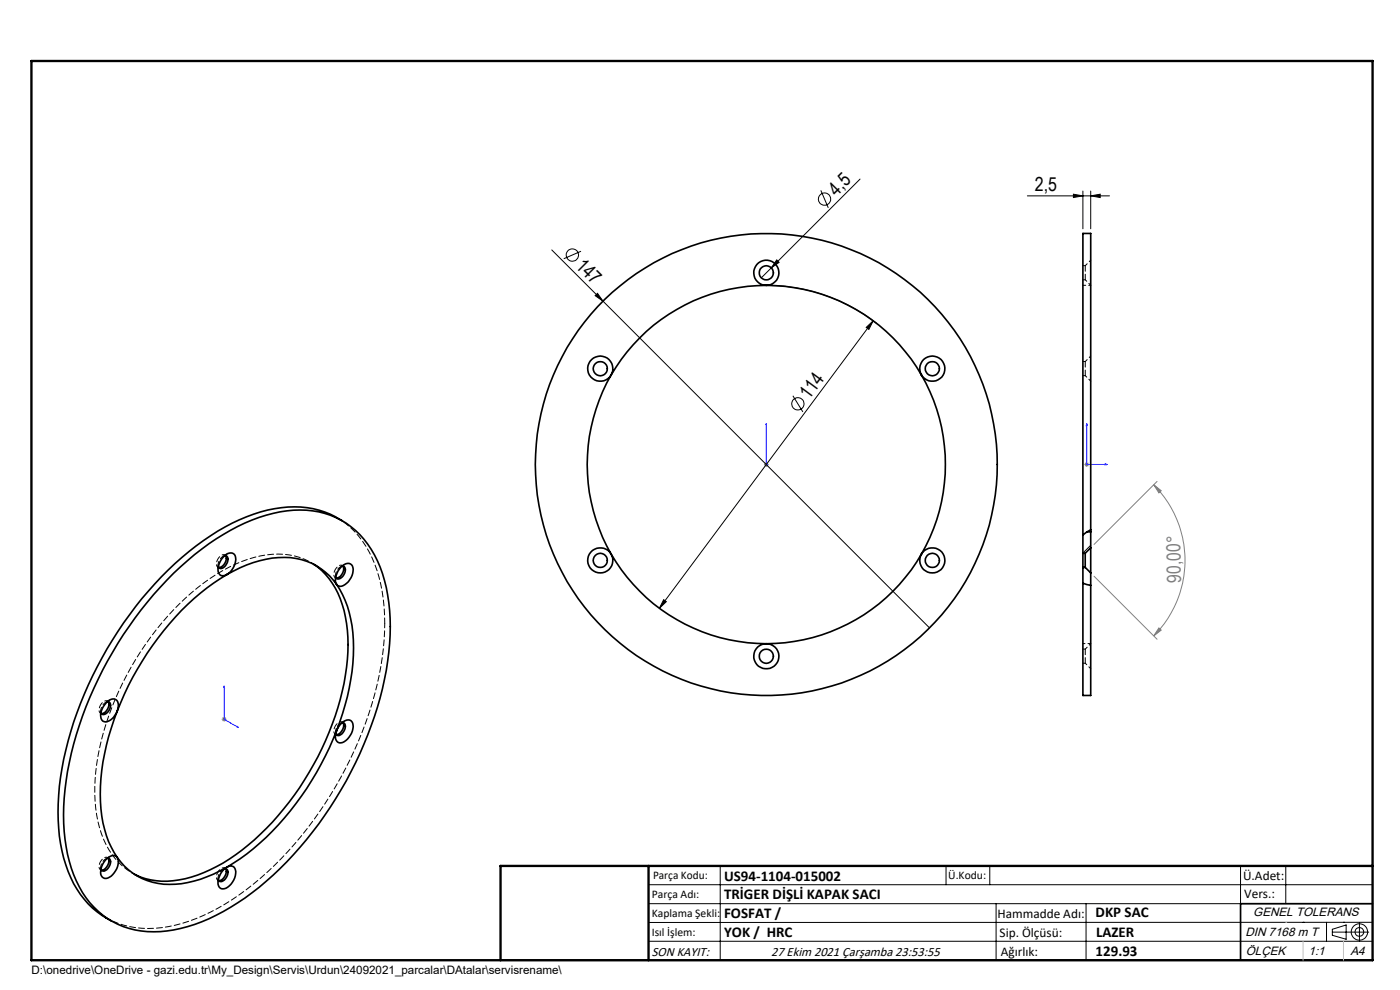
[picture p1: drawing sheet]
<svg xmlns="http://www.w3.org/2000/svg" width="297mm" height="210mm" viewBox="0 0 297 210" stroke-linecap="round" stroke-linejoin="round" font-family="sans-serif">
<g fill="none" stroke="#000" stroke-width=".21">
<path d="M182.5 38l-21 20.9M117.1 53l10.8 10.9M123.3 53.3l-3.7 1.6M164.8 55.1l.5 .6-1.7 1.1zM174.1 40.4l1.6 3.7M217.9 41.5h17.5M227.7 41.2l2 .3-2 .4zM229.7 40.5v8M231.4 41.5l2-.3v.7zM231.4 40.5v8M126.3 62.7l.5-.5 1.1 1.7zM127.9 63.9l69.3 69.3"/>
<path d="M163.6 60.6a38 38 0 0 1 22.5 8M183.8 69.5l1.4-1.5-.9 1.9zM185.2 68l-45.3 61M168.2 84l2.1 3.4M140.8 127.2l.6 .4-1.5 1.4zM137.6 187.7h153.6M137.6 191.7h153.6M137.6 199.7h153.6M152.8 183.7v20M200.7 183.7v4M210 183.7v4M211.3 191.7v12"/>
<path d="M230.4 191.7v12M263.2 183.7v20M272.8 183.7v8M276.4 195.6h.1M281.4 195.6v4.1M282.6 197.7h7.8M282.6 197.1l3-.9v3l-3-.8zM285 195.6h.1M288.4 195.8v3.8M291.2 195.6l-153.6 .1"/>
<circle cx="121.4" cy="54.1" r="1.3"/>
<circle cx="174.9" cy="42.2" r="1.31"/>
<circle cx="169.3" cy="85.7" r="1.3"/>
<circle cx="288.4" cy="197.7" r="1.74"/>
<circle cx="288.4" cy="197.7" r=".93"/>
</g>
<path d="M162.6 98.4v.2zM162.6 89.9v.4v-.4M162.6 98.5h.1M162.6 89.9v8.6M230.5 89.9l.1 .4h-.2zM230.5 89.9v8.6h4.4M234.5 98.4l.4 .1-.4 .1zM47.6 145.5v.4l-.2-.1zM47.6 145.5v7.1l3 1.7M50.3 154.1l.3 .2h-.3z" fill="none" stroke="#00f" stroke-width=".21"/>
<g fill="none" stroke="#808080" stroke-width=".21">
<path d="M162.1 98.5h1M162.2 98.2l.7 .7M162.6 98v1.1M162.9 98.2l-.7 .7M230 98.5h1M230.2 98.2l.7 .7M230.5 98v1.1M230.9 98.2l-.7 .7M244.8 102.8l1.5 1.3-.4 .5zM244.8 102.8a22.7 22.7 0 0 1 0 32.1M245.5 102.1l-13.4 13.4M232.1 122.2l13.4 13.4"/>
<path d="M245.9 133.2l.4 .5-1.5 1.2zM47 152.6h1M47.2 152.2l.7 .7M47.6 152.1v1M47.9 152.2l-.7 .7"/>
</g>
<path d="M291.2 191.7h-28v12M106.2 203.7h185" fill="none" stroke="#000" stroke-width=".35"/>
<path d="M6.7 12.9h284.5v190.8h-284.5zM137.6 183.7v20M291.2 183.7h-185v20" fill="none" stroke="#000" stroke-width=".5"/>
<path d="M272.8 195.6h.1M276.4 199.7v4M285 199.7v4" fill="none" stroke="#c0c0c0" stroke-width=".21"/>
<g fill="#00f">
<path d="M162.6 98.4v.2zM162.6 89.9v.4z"/>
<path d="M234.5 98.4l.4 .1-.4 .1zM230.5 89.9l.1 .4h-.2z"/>
<path d="M50.3 154.1l.3 .2h-.3zM47.6 145.5v.4l-.2-.1z"/>
</g>
<g fill="#000">
<path d="M164.8 55.1l.5 .6-1.7 1.1zM126.3 62.7l.5-.5 1.1 1.7z"/>
<path d="M227.7 41.2l2 .3-2 .4zM231.4 41.5l2-.3v.7z"/>
<path d="M140.8 127.2l-.9 1.8 1.5-1.4zM183.8 69.5l.5 .4 .9-1.9z"/>
</g>
<path d="M245.9 133.2l.4 .5-1.5 1.2zM244.8 102.8l1.5 1.3-.4 .5z" fill="#808080"/>
<g fill="none" stroke="#000" stroke-width=".35">
<path d="M129.6 79.5a38.1 38.1 0 0 0 0 38M162.6 60.5a38.1 38.1 0 0 1 32.9 19M162.6 60.5a38.2 38.2 0 0 0-33 19M195.5 79.5a38.1 38.1 0 0 1 0 38M47.6 117.9a1.29 1.29 0 0 1 1.3-.6 1.29 1.29 0 0 1 1.1 1 3.8 3.8 0 0 1-2.6 3.8 1.36 1.36 0 0 1-1-2.1l.6-1.3zM47.7 117.9a.71 .71 0 0 1 .6 1 1.68 1.68 0 0 1-1.7 1.6l-.3-.3M47.9 117.9a1.94 1.94 0 0 1-1.5 2.5M66.5 119.7a17.3 17.3 0 0 1 7 12.5 46.2 46.2 0 0 1-3.7 23.1 59.8 59.8 0 0 1-21.2 26.9 24.3 24.3 0 0 1-15.5 4.6 13.2 13.2 0 0 1-4.6-1.3M72.6 110.5a19.5 19.5 0 0 0-15.8-2.3 45.3 45.3 0 0 0-19.7 11.3 80.8 80.8 0 0 0-24.3 45.4 40.3 40.3 0 0 0 1.7 20 19.2 19.2 0 0 0 9.1 10.5M129.6 117.5a38.2 38.2 0 0 0 33 19.1M195.5 117.5a38.1 38.1 0 0 1-32.9 19.1M229.7 117.4v3"/>
<path d="M229.7 113.5v3.9M229.7 117.4h.5M230.2 117.4v3M230.6 112.8h.8M231.4 112.4l-1.7 1.1M231.4 112.4v-62.9h-1.7v64M231.4 116.2v5.3M231.4 112.4v3.8M231.4 116.2l-1.2 1.2M36.8 121.6a49.3 49.3 0 0 1 19.7-12.3 20.1 20.1 0 0 1 16.9 1.7 21.4 21.4 0 0 1 8.6 13.6 51.8 51.8 0 0 1-1.9 25.4 81.2 81.2 0 0 1-25.1 38.2 40.9 40.9 0 0 1-19.6 9.3 17.8 17.8 0 0 1-19.8-11.9 41 41 0 0 1-1.3-22 81 81 0 0 1 22.5-42zM48.1 121.9a22.9 22.9 0 0 1 14.7-3.4 13 13 0 0 1 8.6 5.5M48.1 121.9a56.9 56.9 0 0 0-20.9 23.5l-2.3 5.4"/>
<path d="M71.4 124a25.7 25.7 0 0 1 3.5 16.7 51.6 51.6 0 0 1-3.5 14.3M72.3 120.3l.4-.3a1.26 1.26 0 0 1 1.6-.4 1.26 1.26 0 0 1 .6 1.6 3.6 3.6 0 0 1-2.7 3.2 1.53 1.53 0 0 1-.9-2.4l.4-.9zM72.6 120.1a.72 .72 0 0 1 .6 1.1 1.68 1.68 0 0 1-1.7 1.6l-.3-.4M72.8 120.1a1.94 1.94 0 0 1-1.5 2.5M229.7 123.7l1.7 .5M229.7 123.7v23.8h1.7v-23.3M229.7 120.4h.5M229.7 120.4v3.3M230.2 120.4l1.2 1.1M231.4 121.5v2.7M22.5 149.1a1.43 1.43 0 0 1 2.4-.3 3.6 3.6 0 0 1-2.5 4.3 1.53 1.53 0 0 1-.9-2.3l.4-.9zM22.8 148.9a.72 .72 0 0 1 .6 1.1 1.68 1.68 0 0 1-1.7 1.5l-.3-.3"/>
<path d="M23 148.9a1.94 1.94 0 0 1-1.5 2.5M24.9 150.8a43.6 43.6 0 0 0-3.1 23.7 19.2 19.2 0 0 0 3.1 7.4M71.4 155a61 61 0 0 1-20.5 27.2l-2.8 1.8M72.2 153.7l.6-.6a1.2 1.2 0 0 1 1.5-.3 1.2 1.2 0 0 1 .6 1.4 3.9 3.9 0 0 1-2.6 3.4 1.38 1.38 0 0 1-1-2.1l.3-1zM72.6 153.3a.72 .72 0 0 1 .6 1.1 1.61 1.61 0 0 1-1.7 1.6l-.3-.4M72.8 153.3a1.94 1.94 0 0 1-1.5 2.5M22.4 182.4l.6-.6a1.21 1.21 0 0 1 1.5-.2 1.21 1.21 0 0 1 .6 1.3 3.9 3.9 0 0 1-2.6 3.4 1.19 1.19 0 0 1-1.1-1.6l.2-.9zM22.8 182.1a.72 .72 0 0 1 .6 1.1 1.61 1.61 0 0 1-1.7 1.5l-.3-.3M23 182.1a1.99 1.99 0 0 1-1.5 2.5M24.9 181.9a13.9 13.9 0 0 0 14.9 5.3 29.1 29.1 0 0 0 8.3-3.2M47.4 184.5l.4-.3a1.25 1.25 0 0 1 1.4-.5 1.25 1.25 0 0 1 .8 1.2 3.7 3.7 0 0 1-2.7 3.7 1.29 1.29 0 0 1-1-1.9l.5-1.4zM47.7 184.3a.72 .72 0 0 1 .6 1.1 1.68 1.68 0 0 1-1.7 1.6l-.3-.4"/>
<path d="M47.9 184.3a1.99 1.99 0 0 1-1.5 2.5"/>
<circle cx="162.6" cy="57.9" r="2.66"/>
<circle cx="162.6" cy="57.9" r="1.5"/>
<circle cx="127.3" cy="78.2" r="2.67"/>
<circle cx="127.3" cy="78.2" r="1.49"/>
<circle cx="197.8" cy="78.2" r="1.51"/>
<circle cx="197.8" cy="78.2" r="2.67"/>
<circle cx="162.6" cy="98.5" r="49"/>
<circle cx="127.3" cy="118.9" r="2.66"/>
<circle cx="127.3" cy="118.9" r="1.49"/>
<circle cx="197.8" cy="118.9" r="1.51"/>
<circle cx="197.8" cy="118.9" r="2.66"/>
<circle cx="162.6" cy="139.2" r="1.51"/>
<circle cx="162.6" cy="139.2" r="2.66"/>
</g>
<path d="M231.4 115.7l-1.7 1.6" fill="none" stroke="#000" stroke-width=".21"/>
<path d="M230.2 56.4v3M230.2 76.7v3M47.7 117.9a2.11 2.11 0 0 0-1.4 2.3M72.6 120.1a2.11 2.11 0 0 0-1.4 2.3M81.6 132.2a29.8 29.8 0 0 0-4.8-17.5 17.2 17.2 0 0 0-5.3-4.9M230.2 137.7v3M22.8 148.8a2.11 2.11 0 0 0-1.4 2.4M72.6 153.3a2.11 2.11 0 0 0-1.4 2.3M22.8 182a2.11 2.11 0 0 0-1.4 2.4M47.7 184.3a2.11 2.11 0 0 0-1.4 2.3" fill="none" stroke="#000" stroke-width=".21" stroke-dasharray="1.3 .6" stroke-dashoffset=".1"/>
<path d="M230.2 59.4l1.2 1.1M231.4 55.2l-1.2 1.2M230.2 79.7l1.2 1.2M231.4 60.5h-1.7M231.4 75.5l-1.2 1.2M229.7 136.5h1.7M231.4 136.5l-1.2 1.2M230.2 140.7l1.2 1.2" fill="none" stroke="#000" stroke-width=".21" stroke-dasharray="1.3 .6" stroke-dashoffset=".8"/>
<g fill="none" stroke="#000" stroke-width=".21" stroke-dasharray="1.3 .6">
<path d="M229.7 59.4h.5M230.2 56.4h-.5M229.7 79.7h.5M230.2 76.7h-.5M48.1 117.9l-.4-.2M46.2 120.3l.4 .2M71.1 122.5l.4 .2M73 120.1l-.4-.2M230.2 137.7h-.5M21.3 151.3l.4 .2M23.2 148.9l-.4-.2M71.1 155.7l.4 .3"/>
<path d="M73 153.4l-.4-.3M229.7 140.7h.5M21.3 184.5l.4 .2M23.2 182.1l-.4-.2M46.2 186.7l.4 .2M48.1 184.3l-.4-.2"/>
</g>
<path d="M22.5 194.7a19.6 19.6 0 0 0 14.6 1.6 47.2 47.2 0 0 0 21.2-12.8 80.5 80.5 0 0 0 22.8-43.9l.4-3.8 .1-3.6" fill="none" stroke="#000" stroke-width=".21" stroke-dasharray="1.3 .6" stroke-dashoffset=".3"/>
<path d="M66.5 119.7a15.9 15.9 0 0 0-13.8-1.1 42.6 42.6 0 0 0-18.4 13.5 60.5 60.5 0 0 0-14.1 33.3 24.7 24.7 0 0 0 3.6 15.8 13.3 13.3 0 0 0 4.8 4.3" fill="none" stroke="#000" stroke-width=".21" stroke-dasharray="1.3 .6" stroke-dashoffset=".6"/>
<path d="M47.9 117.9a.95 .95 0 0 0-1.5 .4l-.5 1a.83 .83 0 0 0 .5 1.1M72.8 120.1a.95 .95 0 0 0-1.5 .4l-.5 1a.83 .83 0 0 0 .5 1.1M23 148.8a.95 .95 0 0 0-1.5 .4l-.5 1.1a.83 .83 0 0 0 .5 1.1M72.8 153.3a.95 .95 0 0 0-1.5 .4l-.5 1a.83 .83 0 0 0 .5 1.1M23 182a.95 .95 0 0 0-1.5 .4l-.5 1.1a.83 .83 0 0 0 .5 1.1M47.9 184.3a.95 .95 0 0 0-1.5 .4l-.5 1a.83 .83 0 0 0 .5 1.1" fill="none" stroke="#000" stroke-width=".21" stroke-dasharray="1.3 .6" stroke-dashoffset=".4"/>
<path d="M67.1 120l-1.1-.7M28 185.1l1.2 .7" fill="none" stroke="#000" stroke-width=".21" stroke-dasharray="1.3 .6" stroke-dashoffset=".7"/>
<path d="M46.3 119.8v1M48.1 117.5l-.8 .5M73.1 119.7l-.9 .5M71.2 122.1v.9M21.4 150.8v1M23.2 148.5l-.8 .5M71.2 155.3v.9M73.1 153l-.9 .4M21.4 184v1M23.2 181.7l-.8 .5M46.3 186.2v1M48.1 183.9l-.8 .5" fill="none" stroke="#000" stroke-width=".21" stroke-dasharray="1.3 .6" stroke-dashoffset=".5"/>
<g font-size="4.1">
<text x="177.4" y="41.7" transform="rotate(-45 177.4 41.7)">4,5</text>
<text x="219.6" y="40.6">2,5</text>
<text x="121.9" y="56.6" transform="rotate(45 121.9 56.6)">147</text>
<text x="171.7" y="84.8" transform="rotate(-53 171.7 84.8)">114</text>
</g>
<text font-size="4.1" fill="#808080" x="250.5" y="123.6" transform="rotate(-91 250.5 123.6)">90,00°</text>
<g font-size="3.2">
<text x="153.6" y="190.8">TRİGER DİŞLİ KAPAK SACI</text>
<text x="153.6" y="186.8">US94-1104-015002</text>
<text x="153.6" y="194.8">FOSFAT /</text>
<text x="232.4" y="194.5">DKP SAC</text>
<text x="153.6" y="198.8">YOK / HRC</text>
<text x="232.4" y="202.8">129.93</text>
<text x="232.5" y="198.8">LAZER</text>
</g>
<g font-size="2.8">
<text x="263.7" y="186.7">Ü.Adet:</text>
<text x="263.9" y="190.5">Vers.:</text>
<text x="211.6" y="194.8">Hammadde Adı:</text>
<text x="138.3" y="202.8">SON KAYIT:</text>
<text x="163.6" y="202.8">27 Ekim 2021 Çarşamba 23:53:55</text>
<text x="212.1" y="198.7">Sip. Ölçüsü:</text>
<text x="212.3" y="202.7">Ağırlık:</text>
</g>
<g font-size="2.6">
<text x="265.9" y="194.4">GENEL TOLERANS</text>
<text x="264.2" y="198.5">DIN 7168 m T</text>
<text x="264.3" y="202.6">ÖLÇEK</text>
<text x="277.6" y="202.6">1:1</text>
<text x="286.5" y="202.6">A4</text>
</g>
<g font-size="2.5">
<text x="138.3" y="190.5">Parça Adı:</text>
<text x="138.5" y="186.5">Parça Kodu:</text>
<text x="201.2" y="186.5">Ü.Kodu:</text>
<text x="138.3" y="194.5">Kaplama Şekli:</text>
<text x="138.3" y="198.6">Isıl İşlem:</text>
<text x="6.7" y="206.7">D:\onedrive\OneDrive - gazi.edu.tr\My_Design\Servis\Urdun\24092021_parcalar\DAtalar\servisrename\</text>
</g>
</svg>
